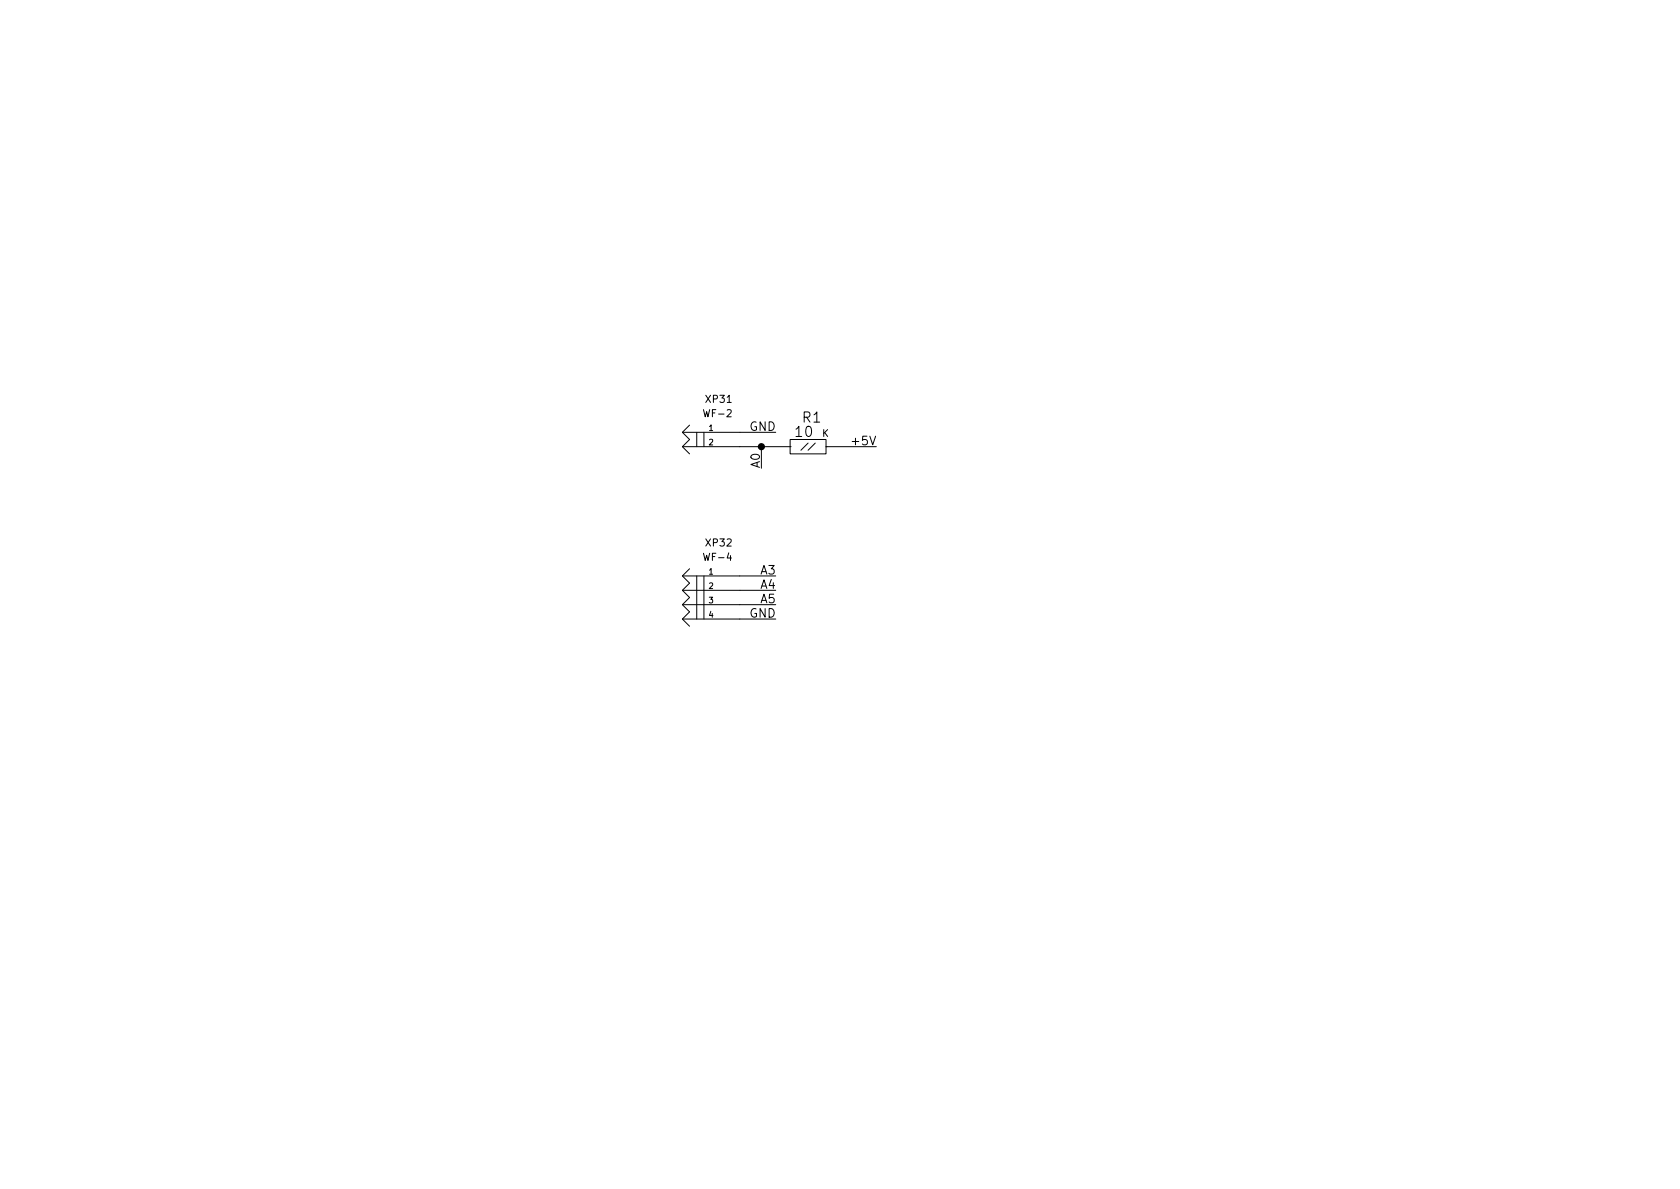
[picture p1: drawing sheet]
EESchema Schematic File Version 2
LIBS:LFbutton
LIBS:LFcapitors
LIBS:LFcomponents
LIBS:LFconnectors
LIBS:LFdiod
LIBS:LFpower
LIBS:LFresistor
LIBS:LFtransformator
LIBS:LFtransistor
EELAYER 25 0
EELAYER END
$Descr A4 11693 8268
encoding utf-8
Sheet 1 1
Title ""
Date ""
Rev ""
Comp ""
Comment1 ""
Comment2 ""
Comment3 ""
Comment4 ""
$EndDescr
$Comp
L RESISTOR_0_125W R1
U 1 1
P 5500 3100
F 0 "R1" H 5650 3300 71  0000 C CNN
F 1 "10 к" H 5650 3200 71  0000 C CNN
F 2 "" H 5500 3100 60  0000 C CNN
F 3 "" H 5500 3100 60  0000 C CNN
	1    5500 3100
	1    0    0    -1  
$EndComp
$Comp
L PIN_M_2 XP31
U 1 1
P 5150 3000
F 0 "XP31" H 5200 3200 50  0000 L BNN
F 1 "WF-2" H 5200 3100 50  0000 L BNN
F 2 "" H 5600 3150 50  0001 C CNN
F 3 "" H 5150 3000 60  0000 C CNN
	1    5150 3000
	-1   0    0    -1  
$EndComp
$Comp
L PIN_M_4 XP32
U 1 1
P 5150 4000
F 0 "XP32" H 5200 4200 50  0000 L BNN
F 1 "WF-4" H 5200 4100 50  0000 L BNN
F 2 "" H 5600 4150 50  0001 C CNN
F 3 "" H 5150 4000 60  0000 C CNN
	1    5150 4000
	-1   0    0    -1  
$EndComp
Text Label 6100 3100 2    60   ~ 0
+5V
Wire Wire Line
	5750 3100 6100 3100
Wire Wire Line
	5150 3100 5500 3100
Wire Wire Line
	5300 3100 5300 3250
Connection ~ 5300 3100
Text Label 5300 3250 1    60   ~ 0
A0
Wire Wire Line
	5150 3000 5400 3000
Text Label 5400 3000 2    60   ~ 0
GND
Wire Wire Line
	5150 4300 5400 4300
Text Label 5400 4300 2    60   ~ 0
GND
Wire Wire Line
	5150 4200 5400 4200
Text Label 5400 4200 2    60   ~ 0
A5
Wire Wire Line
	5150 4100 5400 4100
Text Label 5400 4100 2    60   ~ 0
A4
Wire Wire Line
	5150 4000 5400 4000
Text Label 5400 4000 2    60   ~ 0
A3
$EndSCHEMATC
